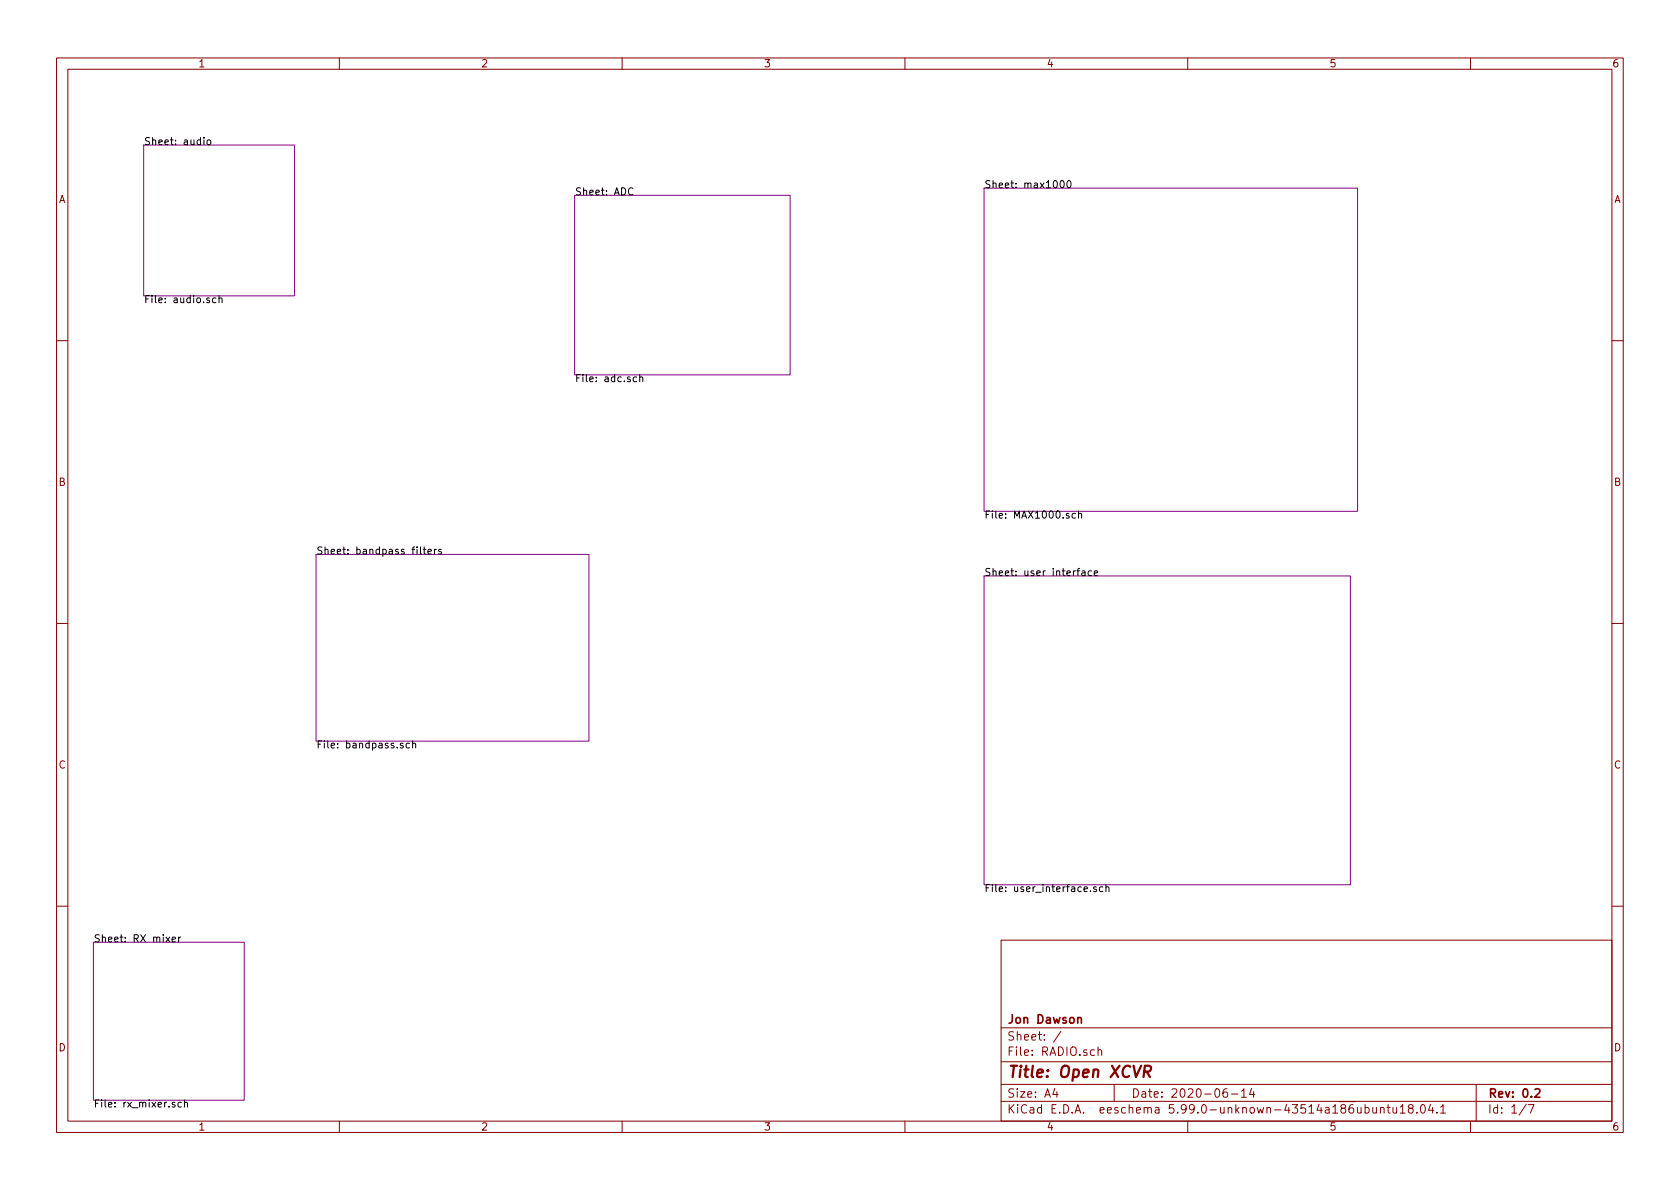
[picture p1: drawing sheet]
<svg xmlns="http://www.w3.org/2000/svg" width="297mm" height="210mm" viewBox="0 0 297 210" stroke-linecap="round" stroke-linejoin="round" font-family="sans-serif">
<g fill="none" stroke="#840000" stroke-width=".18">
<path d="M10 10.2h277v190.1h-277zM12 12.2h273v186.1h-273zM60 10.2v2M110 10.2v2M160 10.2v2M210 10.2v2M260 10.2v2M10 60.2h2M285 60.2h2M10 110.2h2M285 110.2h2M10 160.2h2"/>
<path d="M177 166.3h108v32h-108zM285 160.2h2M60 198.3v2M110 198.3v2M160 198.3v2M177 194.8h108M177 191.8h108M177 187.8h108M177 181.8h108M186.5 192.5l-.4 1h1M186.9 193v1M187.6 182.4l-1.3 1.9"/>
<path d="M194.1 185.8l.3-.2 .3 .1 .1 .9M194.1 185.1v1.5M197 191.8v3M210 198.3v2M216.9 192.5a.59 .59 0 0 0-.7 .7v.5l.2 .3h.4l.2-.1 .1-.5-.2-.2-.4-.1-.3 .3M217.7 193.5h1.2M219.5 193l.4-.5v1.5M219.5 194h.9M221.3 192.5l-.4 1h1M221.6 193v1M241.4 195.9l.4-.1 .3 .3v.4l-.2 .3h-.5M242.7 195.8l.1 1h.3l.3-.1"/>
<path d="M243.4 195.8v1M244.1 196l.2-.2 .3 .1 .1 .9M244.1 195.8v1M245.2 195.8h.6M245.4 195.3v1.3l.4 .2M246.3 195.8l.1 1h.3l.2-.1M246.9 195.8v1M247.6 195.8l.4-.5v1.5M247.6 196.8h.8M249.3 196l-.3-.3 .1-.2 .2-.2 .4 .1 .2 .2-.1 .2-.7 .2-.1 .3v.2l.3 .3h.4l.2-.3-.1-.4-.2-.1M250.5 196.7v.1M251.3 195.5l.2-.2a.81 .81 0 0 1 .6 .7 .81 .81 0 0 1-.3 .8h-.2a.81 .81 0 0 1-.3-1.3z"/>
<path d="M252.9 195.3l-.3 1h.9M253.3 195.8v1M254.1 196.7v.1M254.7 195.8l.4-.5v1.5M254.7 196.8h.9M260 198.3v2M261 191.8v6.5M269.9 195.3l-1.3 1.9M270.2 195.3h1l-.6 1.5"/>
</g>
<path d="M190.6 180.1l.2-.2 .3 .1 .1 .9M271.4 192.7l.6-.2 .2 .2 .1 .3-1 1h1" fill="none" stroke="#840000" stroke-width=".3"/>
<path d="M202.3 189.5h.8a.55 .55 0 0 0 .4-.5 .55 .55 0 0 0-.3-.5h-.8l-.2 2M202.8 189.5l.5 1" fill="none" stroke="#840000" stroke-width=".4"/>
<path d="M25.4 25.6h26.7v26.7h-26.7zM101.6 34.5h38.1v31.8h-38.1zM174 33.3h66v57.1h-66zM55.9 98h48.2v33.1h-48.2zM174 101.8h64.8v54.7h-64.8zM16.5 166.6h26.7v28h-26.7z" fill="none" stroke="#840084" stroke-width=".18"/>
<g fill="none" stroke="#000" stroke-width=".18">
<path d="M36.1 24.3v.1M36.1 24.7v.9M36.7 24.9l.1-.2 .4 .2 .1 .4-.2 .2-.3 .1-.1-.1zM111.9 33.3a.6 .6 0 0 0-.8 .5 .6 .6 0 0 0 .6 .7l.2-.1M187.6 32.1l.1-.2a.68 .68 0 0 1 .5 .7 .68 .68 0 0 1-.5 .6l-.1-.1-.2-.4zM188.8 32l.1-.1a.68 .68 0 0 1 .5 .7 .68 .68 0 0 1-.5 .6 .84 .84 0 0 1-.1-1.2zM38.2 52.7h-.4l-.2 .2 .1 .6h.5M38.7 52.8l.2-.1h.3l.1 .8M38.7 52.3v1.2M112.6 66.7h-.4l-.2 .2 .1 .5h.5M113.1 66.8l.2-.1h.3l.1 .8M113.1 66.2v1.3"/>
<path d="M74.3 96.7v1.1l.2 .2M74.8 97.1h.5M75 96.7v1.1l.3 .2M75.7 97.6l.6-.2-.1-.2-.3-.1-.2 .2v.6h.5M76.8 97.1v.9M77.2 97.1l-.4 .3M78 97.2l-.3-.1-.2 .2 .1 .2 .4 .1v.3h-.5M190.2 90.8h-.4l-.3 .2 .2 .6h.5M190.7 90.9l.2-.1h.3v.8M190.7 90.4v1.2M190.4 100.9h.5M190.9 100.5l-.3 .2v1.1"/>
<path d="M191.3 101h.5v.8M191.8 101.2l-.4 .1-.2 .2 .2 .3 .4-.1M193 101l-.4-.1-.2 .3 .1 .5h.5M193.5 101.4l.6-.2-.1-.2-.3-.1-.2 .2v.6h.5M71.3 131.5l-.3-.1-.2 .2v.2l.5 .1v.3h-.5M72.4 131.5l-.4-.1-.2 .3 .1 .5h.5M72.9 131.5l.2-.1 .3 .1 .1 .8M72.9 131v1.3M192.8 157.5v.2M193.8 156.9l-.3-.1-.1 .2v.2l.4 .1v.3h-.4M195 156.9l-.4-.1-.2 .3 .1 .5h.5M195.5 156.9l.2-.1 .3 .1 .1 .8"/>
<path d="M195.5 156.4v1.3M29.3 165.7l.7 .9M30 165.7l-.7 .9M30.4 166.1l.6-.1v-.2l-.4-.1-.2 .2 .1 .6h.5M31.6 165.7v.9M31.9 165.7l-.3 .3M30.9 195l-.3-.1-.2 .2 .1 .2 .4 .1v.3h-.5M32.1 195l-.4-.1-.2 .3 .1 .5h.5M32.6 195l.2-.1 .3 .1 .1 .8M32.6 194.5v1.3"/>
</g>
<text font-size="2.8" fill="#840000" x="178" y="190.6">Title: Open XCVR</text>
<g font-size="2.1" fill="#840000">
<text x="178" y="184">Sheet: /</text>
<text x="178" y="181">Jon Dawson</text>
<text x="178" y="186.7">File: RADIO.sch</text>
<text x="178" y="196.9">KiCad E.D.A. eeschema 5.99.0-unknown-43514a186ubuntu18.04.1</text>
<text x="178" y="194.1">Size: A4</text>
<text x="200" y="194.1">Date: 2020-06-14</text>
<text x="263" y="194.1">Rev: 0.2</text>
<text x="263" y="196.9">Id: 1/7</text>
</g>
<g font-size="1.8" fill="#840000">
<text x="35" y="11.9">1</text>
<text x="85" y="11.9">2</text>
<text x="135" y="11.9">3</text>
<text x="185" y="11.9">4</text>
<text x="235" y="11.9">5</text>
<text x="285" y="11.9">6</text>
<text x="10.3" y="35.9">A</text>
<text x="285.3" y="35.9">A</text>
<text x="10.3" y="85.9">B</text>
<text x="285.3" y="85.9">B</text>
<text x="10.3" y="135.9">C</text>
<text x="285.3" y="135.9">C</text>
<text x="10.3" y="185.9">D</text>
<text x="285.3" y="185.9">D</text>
<text x="35" y="199.9">1</text>
<text x="85" y="199.9">2</text>
<text x="135" y="199.9">3</text>
<text x="185" y="199.9">4</text>
<text x="235" y="199.9">5</text>
<text x="285" y="199.9">6</text>
</g>
<g font-size="1.8">
<text x="25.4" y="25.6">Sheet: audio</text>
<text x="101.6" y="34.5">Sheet: ADC</text>
<text x="174" y="33.3">Sheet: max1000</text>
<text x="25.4" y="53.6">File: audio.sch</text>
<text x="101.6" y="67.6">File: adc.sch</text>
<text x="174" y="91.7">File: MAX1000.sch</text>
<text x="55.9" y="98">Sheet: bandpass filters</text>
<text x="174" y="101.8">Sheet: user interface</text>
<text x="55.9" y="132.3">File: bandpass.sch</text>
<text x="174" y="157.7">File: user_interface.sch</text>
<text x="16.5" y="166.6">Sheet: RX mixer</text>
<text x="16.5" y="195.8">File: rx_mixer.sch</text>
</g>
</svg>
